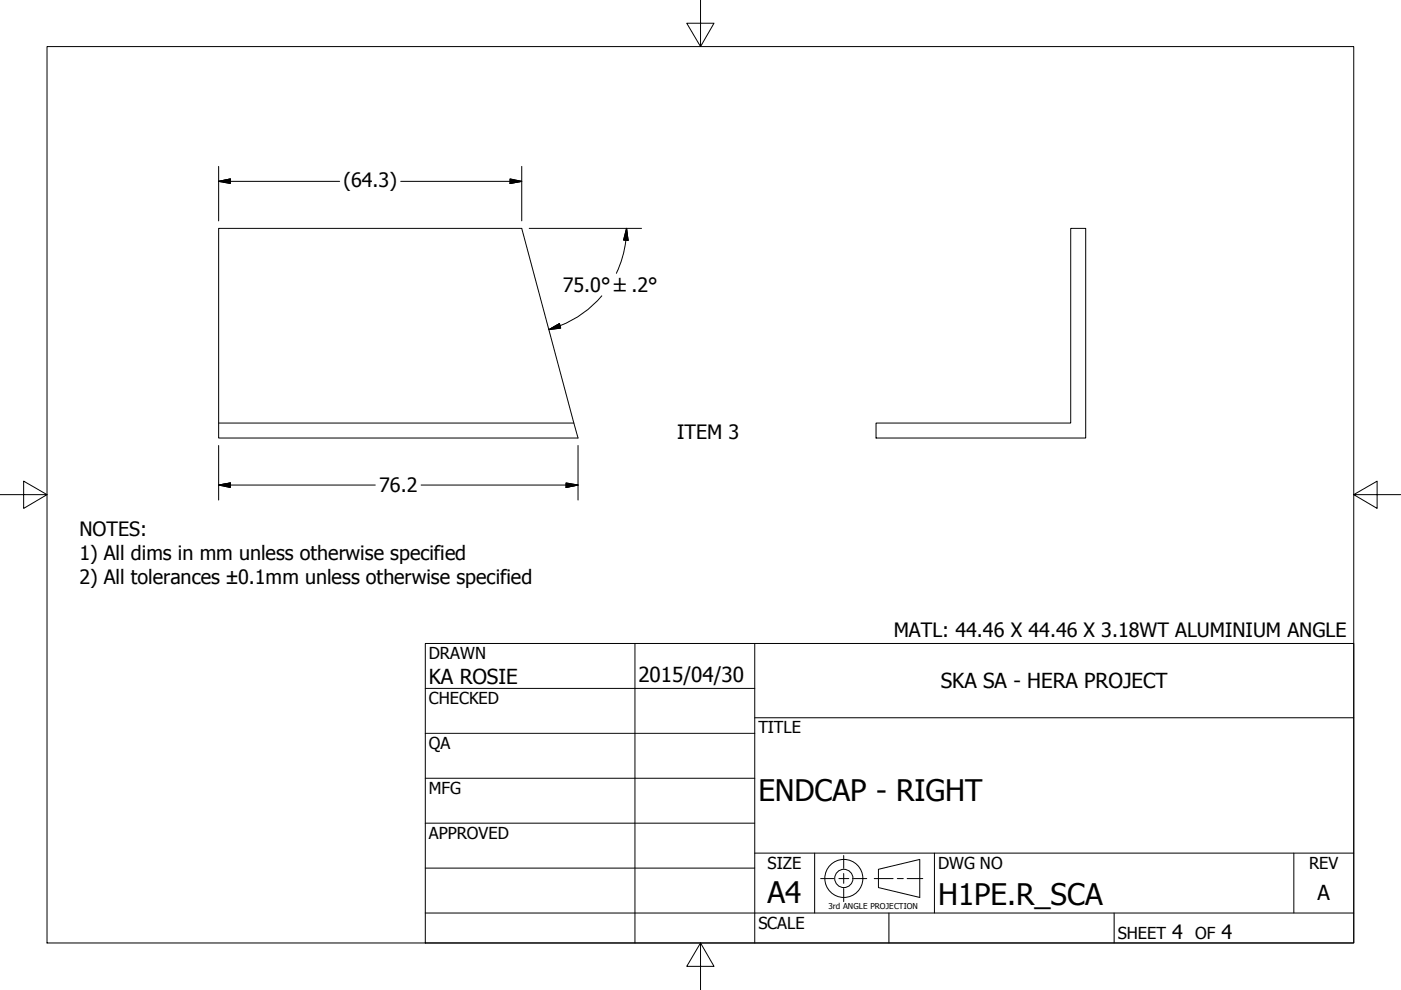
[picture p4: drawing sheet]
<svg xmlns="http://www.w3.org/2000/svg" width="297mm" height="210mm" viewBox="0 0 297 210" stroke-linecap="round" stroke-linejoin="round" font-family="sans-serif">
<!-- layer: Visible (ANSI) -->
<path d="M46.4 48.4h64.2l12 44.5h-76.2zM46.4 89.7h75.3M185.7 89.7h41.3v-41.3h3.2v44.5h-44.5z" fill="none" stroke="#000" stroke-width=".21"/>
<!-- layer: Border (ANSI) -->
<path d="M148.5 -.1v10l-2.9-5h5.8l-2.9 5M10 9.9h277v190h-277zM0 104.9h10l-5-2.9v5.8l5-2.9M287 104.9l5 2.9v-5.8l-5 2.9h10M148.5 199.9l2.9 5h-5.8l2.9-5v10" fill="none" stroke="#000" stroke-width=".21"/>
<!-- layer: Title (ANSI) -->
<g fill="none" stroke="#000" stroke-width=".21">
<path d="M90.2 136.4h196.8v63.5h-196.8zM134.6 136.4v63.5M160 136.4v63.5M90.2 146h69.8M90.2 155.5h69.8M160 152.2h127M90.2 165h69.8M90.2 174.5h69.8M90.2 193.6h196.8M90.2 184.1h69.8M160 180.9h127M172.7 180.9v12.7"/>
<path d="M188.5 193.6v6.3M198.1 180.9v12.7M236.2 193.6v6.3M274.3 180.9v12.7"/>
</g>
<!-- layer: Sketch Geometry (ANSI) -->
<g fill="none" stroke="#000" stroke-width=".21">
<path d="M46.4 38.5l2.4-.6v1zM46.4 35.3v11.5M46.4 38.5h25.6M85 38.5h25.6M108.1 37.9l2.5 .6-2.5 .4zM110.6 35.3v11.5M112.2 48.4h23.8M132.7 50.9a22.2 22.2 0 0 1-2 7.1M132.8 48.4l.4 2.6-1-.1zM132.8 48.4l-.1 2.5M116.4 69.9l2.2-1.3 .3 1zM118.7 69.1l-2.3 .8"/>
<path d="M127.6 62.7a22.2 22.2 0 0 1-8.8 6.3M46.4 94.5v11.5M122.6 94.5v11.5M46.4 102.8l2.4-.4v.9zM46.4 102.8h33.2M89.3 102.8h33.3M120 102.4l2.6 .4-2.6 .5z"/>
</g>
<path d="M46.4 38.5l2.4-.6zM46.4 38.5l2.4-.6v1zM108.1 38.9l2.5-.4zM108.1 37.9l2.5 .6-2.5 .4zM132.8 48.4l.4 2.6zM132.8 48.4l.4 2.6-1-.1zM116.4 69.9l2.2-1.3zM116.4 69.9l2.2-1.3 .3 1zM46.4 102.8l2.4-.4zM46.4 102.8l2.4-.4v.9zM120 103.3l2.6-.5zM120 102.4l2.6 .4-2.6 .5z" fill="#000" stroke="#000" stroke-width=".21"/>
<!-- layer: Dimension (ANSI) -->
<g fill="none" stroke="#000" stroke-width=".21">
<path d="M174 186.3h2.8M177.9 186.3h2.1M178.9 181.4v2.7M178.9 185.2v2.1M178.9 188.4v2.8M181 186.3h2.8M185.4 186.3h4M186.2 184.3l8.8-2.1v8.1l-8.8-2.1zM190.2 186.3h1.3M192.3 186.3h3.3"/>
<circle cx="178.9" cy="186.2" r="4"/>
<circle cx="178.9" cy="186.2" r="1.94"/>
</g>
<g font-size="6.3">
<text x="160.8" y="169.8">ENDCAP - RIGHT</text>
<text x="162.8" y="191.4">A4</text>
<text x="198.9" y="191.9">H1PE.R_SCA</text>
</g>
<g font-size="4.4">
<text x="90.9" y="145.1">KA ROSIE</text>
<text x="135.4" y="144.5">2015/04/30</text>
<text x="199.5" y="145.9">SKA SA - HERA PROJECT</text>
<text x="279.3" y="190.7">A</text>
</g>
<g font-size="4.2">
<text x="72.8" y="39.6">(64.3)</text>
<text x="119.3" y="61.9">75.0° ±.2°</text>
<text x="143.6" y="93.1">ITEM 3</text>
<text x="80.4" y="104.4">76.2</text>
<text x="16.8" y="113.7">NOTES:</text>
<text x="16.8" y="118.7">1) All dims in mm unless otherwise specified</text>
<text x="16.8" y="123.8">2) All tolerances ±0.1mm unless otherwise specified</text>
<text x="189.5" y="135.2">MATL: 44.46 X 44.46 X 3.18WT ALUMINIUM ANGLE</text>
<text x="248.5" y="199.1">4</text>
<text x="259" y="199.1">4</text>
</g>
<g font-size="3.5">
<text x="90.9" y="139.7">DRAWN</text>
<text x="90.9" y="149.3">CHECKED</text>
<text x="160.8" y="155.5">TITLE</text>
<text x="90.9" y="158.8">QA</text>
<text x="90.9" y="168.3">MFG</text>
<text x="90.9" y="177.8">APPROVED</text>
<text x="162.8" y="184.2">SIZE</text>
<text x="198.9" y="184.2">DWG NO</text>
<text x="277.6" y="184.2">REV</text>
<text x="160.8" y="196.9">SCALE</text>
<text x="237" y="199.1">SHEET</text>
<text x="253.4" y="199.1">OF</text>
</g>
<text font-size="1.7" x="175.6" y="192.7">3rd ANGLE PROJECTION</text>
</svg>
